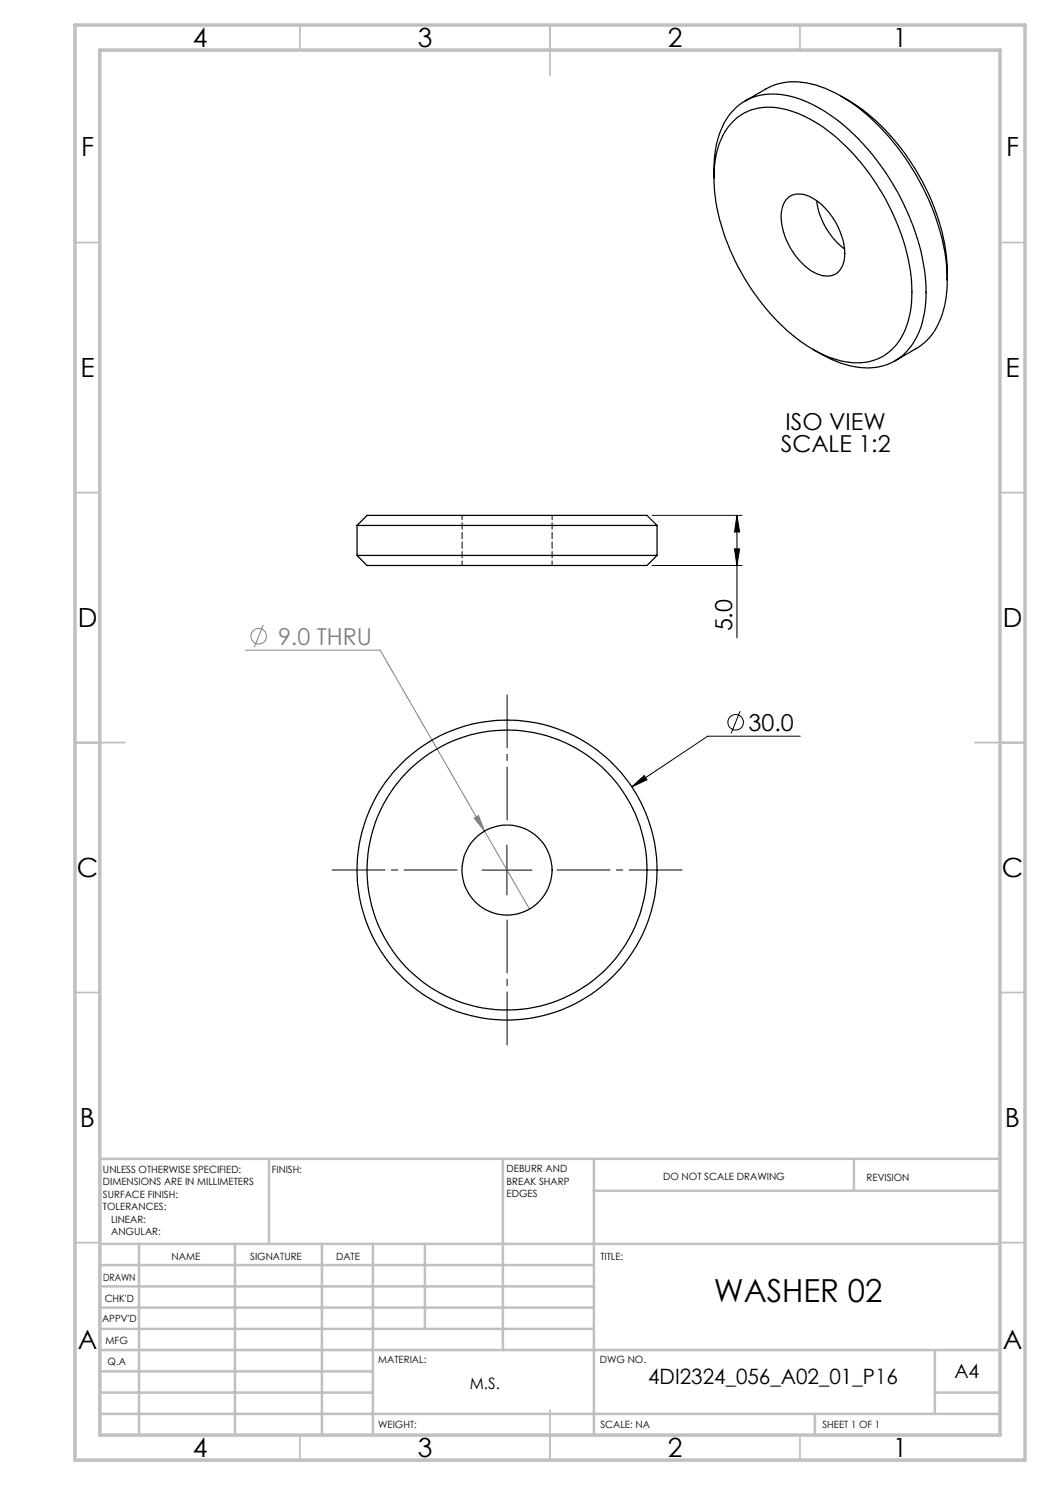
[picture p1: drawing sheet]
<svg xmlns="http://www.w3.org/2000/svg" width="210mm" height="297mm" viewBox="0 0 210 297" stroke-linecap="round" stroke-linejoin="round" font-family="sans-serif">
<g fill="none" stroke="#000" stroke-width=".2">
<path d="M130.4 103.1h18M130.4 113.1h18M146.9 109.8h1l-.5 3.3zM147.4 103.1l.5 3.3h-1zM147.4 103.1v24.5M126.4 157.4l2.4-2.3 .6 .9zM148 142.2l-1.8 4.5M160.1 147.2h-18.6l-15.1 10.2M96.4 174h10M101.4 169v10"/>
<circle cx="147.1" cy="144.4" r="1.55"/>
</g>
<g fill="none" stroke="#808080" stroke-width=".2">
<path d="M49 130h27l29.9 51.8M52.6 125l-1.8 4.5M94.8 163.6l.9-.5 1.2 3.1z"/>
<circle cx="51.8" cy="127.2" r="1.55"/>
</g>
<path d="M91.4 174h-25M101.4 164v-25M111.4 174h25M101.4 184v25" fill="none" stroke="#000" stroke-width=".2" stroke-dasharray="15.2 1.3 1.3 1.3" stroke-dashoffset="4.6"/>
<g fill="none" stroke="#c0c0c0" stroke-width=".35">
<path d="M60 5v5M110 5v10M160 5v5M15 48.5h5M200 48.5h5M15 98.5h5M200 98.5h5M15 148.5h10M195 148.5h10M15 198.5h5M200 198.5h5M15 248.5h5"/>
<path d="M200 248.5h5M60 287v5M110 282v10M160 287v5"/>
</g>
<g fill="none" stroke="#c0c0c0" stroke-width=".5">
<path d="M53.8 231.8v17M100.6 231.8v38.2M118.8 231.8v55.2M118.8 238.2h81.2M170.8 231.8v6.4M200 231.8h-180v55.2M20 248.8h180M20 257.3h98.8M20 253h98.8M27.8 248.8v38.2M47 248.8v38.2M64.4 248.8v38.2"/>
<path d="M74.6 248.8v38.2M85 248.8v17M20 265.8h98.8M20 261.5h98.8M20 278.5h54.6M20 274.3h54.6M20 270h180M187 278.5h13M187 270v12.8M20 282.8h180M163 282.8v4.2"/>
</g>
<path d="M15 5h190v287h-190zM20 10h180v277h-180z" fill="none" stroke="#c0c0c0" stroke-width=".7"/>
<g fill="#000">
<path d="M126.4 157.4l2.4-2.3 .6 .9z"/>
<path d="M147.4 103.1l.5 3.3h-1zM146.9 109.8h1l-.5 3.3z"/>
</g>
<path d="M94.8 163.6l.9-.5 1.2 3.1z" fill="#808080"/>
<g fill="none" stroke="#000" stroke-width=".25">
<path d="M168.2 19.3a40.7 40.7 0 0 1 16.8 17.9 38.3 38.3 0 0 1 4.4 18.8M142.8 35.6a19.7 19.7 0 0 1 2.9-12.4 10.9 10.9 0 0 1 11.4-4.2 28.9 28.9 0 0 1 14.7 8.9 49.3 49.3 0 0 1 13.2 27.2 21 21 0 0 1-2.3 13.4 10.8 10.8 0 0 1-11.8 4.8 24 24 0 0 1-8.3-3.4M146.5 24.4a10.6 10.6 0 0 1 10.9-2.5 28.3 28.3 0 0 1 12.5 8.1 45.4 45.4 0 0 1 12.4 26.3 18.4 18.4 0 0 1-2.8 12.4 10.2 10.2 0 0 1-10.4 3.7 27.2 27.2 0 0 1-14.2-8.8 45.3 45.3 0 0 1-12-25.3 20.2 20.2 0 0 1 2.1-12zM149 20.2l4.2-2.5a12.6 12.6 0 0 1 10.8-.4 33.6 33.6 0 0 1 14.6 11 46.9 46.9 0 0 1 10.8 26.6v1.1M157.2 40a3.9 3.9 0 0 1 5.1-.5 13.6 13.6 0 0 1 6.6 12.3 3.5 3.5 0 0 1-5 3.1 11.7 11.7 0 0 1-6.1-5.8 10.2 10.2 0 0 1-1.1-8.4zM163.3 40.1a14.3 14.3 0 0 0 5.6 9.7M189.4 56a17 17 0 0 1-3.9 11.9l-1.8 1.5-4.7 2.8M71.4 105.1h60M71.4 105.1l2-2h56l2 2M71.4 111.1h60M71.4 111.1l2 2h56l2-2M71.4 105.1v6"/>
<path d="M131.4 105.1v6"/>
<circle cx="101.4" cy="174" r="28"/>
<circle cx="101.4" cy="174" r="30"/>
<circle cx="101.4" cy="174" r="9"/>
</g>
<path d="M92.4 103.1v10M110.4 113.1v-10" fill="none" stroke="#000" stroke-width=".2" stroke-dasharray="1.3 .6" stroke-dashoffset=".4"/>
<text font-size="6.3" x="142.8" y="260.4">WASHER 02</text>
<g font-size="5.3">
<text x="38.5" y="9.5">4</text>
<text x="83.5" y="9.5">3</text>
<text x="133.6" y="9.5">2</text>
<text x="178.6" y="9.5">1</text>
<text x="16.2" y="31.3">F</text>
<text x="201.2" y="31.3">F</text>
<text x="16.1" y="75.5">E</text>
<text x="201.1" y="75.5">E</text>
<text x="15.5" y="125.5">D</text>
<text x="200.5" y="125.5">D</text>
<text x="15.4" y="175.5">C</text>
<text x="200.4" y="175.5">C</text>
<text x="16" y="225.5">B</text>
<text x="201" y="225.5">B</text>
<text x="15.5" y="269.8">A</text>
<text x="200.5" y="269.8">A</text>
<text x="38.5" y="291.5">4</text>
<text x="83.5" y="291.5">3</text>
<text x="133.6" y="291.5">2</text>
<text x="178.6" y="291.5">1</text>
</g>
<g font-size="4.7">
<text x="157.1" y="85.9">ISO VIEW</text>
<text x="156.2" y="90.5">SCALE 1:2</text>
<text x="146.4" y="126.3" transform="rotate(-90 146.4 126.3)">5.0</text>
<text x="149.7" y="146.2">30.0</text>
</g>
<text font-size="4.7" fill="#808080" x="55.6" y="128.9">9.0 THRU</text>
<text font-size="4.2" x="129.6" y="276.8">4DI2324_056_A02_01_P16</text>
<text font-size="3.9" x="190.9" y="275.5">A4</text>
<text font-size="3.2" x="94" y="277.9">M.S.</text>
<g font-size="2">
<text x="20.6" y="234.6">UNLESS OTHERWISE SPECIFIED:</text>
<text x="20.6" y="237.1">DIMENSIONS ARE IN MILLIMETERS</text>
<text x="20.6" y="239.6">SURFACE FINISH:</text>
<text x="54.4" y="234.6">FINISH:</text>
<text x="101.3" y="234.5">DEBURR AND</text>
<text x="101.3" y="237">BREAK SHARP</text>
<text x="101.3" y="239.5">EDGES</text>
<text x="132.6" y="236">DO NOT SCALE DRAWING</text>
<text x="173.3" y="236.2">REVISION</text>
<text x="20.6" y="242.1">TOLERANCES:</text>
<text x="22.2" y="244.6">LINEAR:</text>
<text x="22.2" y="247.1">ANGULAR:</text>
<text x="34.3" y="252">NAME</text>
<text x="50" y="251.9">SIGNATURE</text>
<text x="67.2" y="251.9">DATE</text>
<text x="120.1" y="251.9">TITLE:</text>
<text x="20.6" y="256.1">DRAWN</text>
<text x="20.9" y="260.3">CHK'D</text>
<text x="20.4" y="264.4">APPV'D</text>
<text x="21.1" y="268.8">MFG</text>
<text x="21.5" y="273">Q.A</text>
<text x="75.6" y="272.5">MATERIAL:</text>
<text x="120" y="272.5">DWG NO.</text>
<text x="75.6" y="285.5">WEIGHT:</text>
<text x="120.1" y="285.6">SCALE: NA</text>
<text x="164.5" y="285.6">SHEET 1 OF 1</text>
</g>
</svg>
